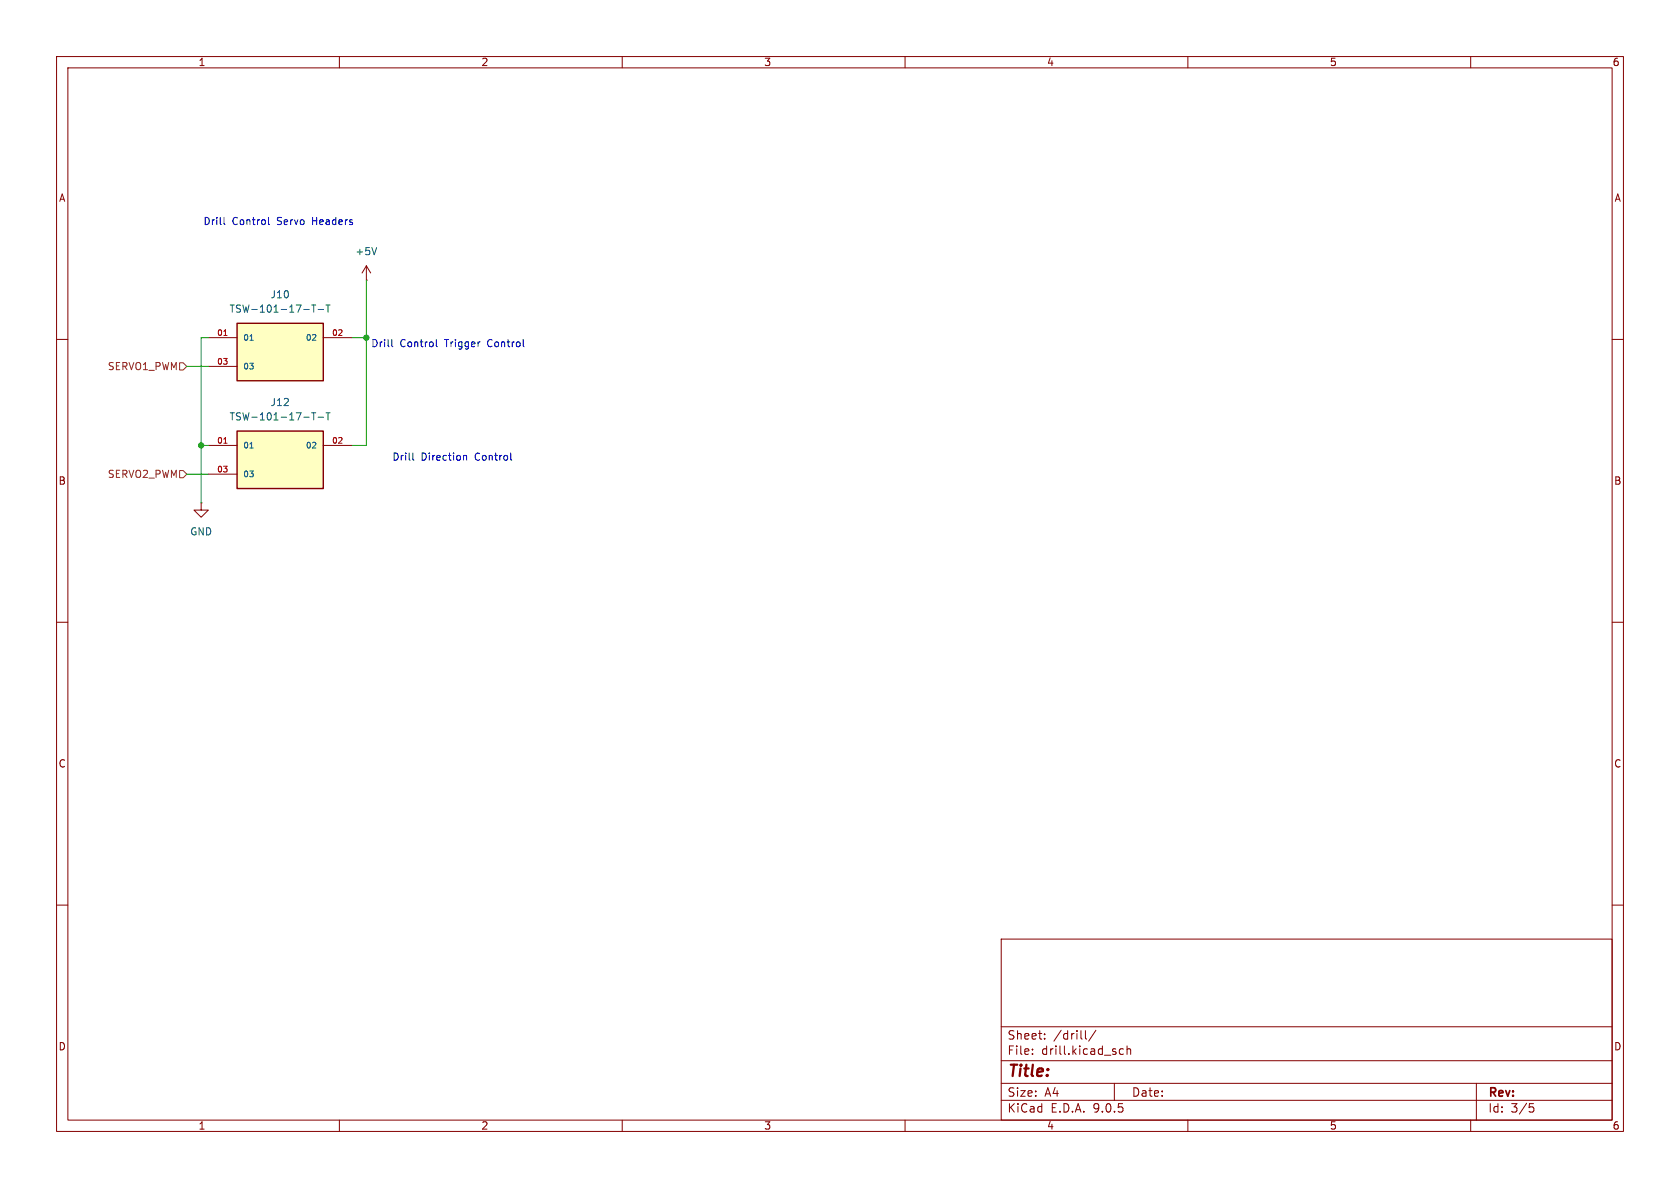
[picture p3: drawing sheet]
(kicad_sch
 (version 20250114)
 (generator "eeschema")
 (generator_version "9.0")
 (paper "A4")
 (lib_symbols
  (symbol "TSW-101-17-T-T:TSW-101-17-T-T"
   (pin_names
    (offset 1.016)) (exclude_from_sim no) (in_bom yes) (on_board yes)
   (property "Reference" "J" (at -8.12 5.08 0) (effects (font (size 1.27 1.27)) (justify left bottom)))
   (property "Value" "TSW-101-17-T-T" (at -7.62 -7.62 0) (effects (font (size 1.27 1.27)) (justify left bottom)))
   (property "Footprint" "Custom:SAMTEC_TSW-101-17-T-T" (at 0 0 0) (effects (font (size 1.27 1.27)) (justify bottom) (hide yes)))
   (property "Datasheet" "" (at 0 0 0) (effects (font (size 1.27 1.27)) (hide yes)))
   (property "Description" "" (at 0 0 0) (effects (font (size 1.27 1.27)) (hide yes)))
   (property "PARTREV" "R" (at 0 0 0) (effects (font (size 1.27 1.27)) (justify bottom) (hide yes)))
   (property "STANDARD" "Manufacturer Recommendations" (at 0 0 0) (effects (font (size 1.27 1.27)) (justify bottom) (hide yes)))
   (property "MANUFACTURER" "Samtec" (at 0 0 0) (effects (font (size 1.27 1.27)) (justify bottom) (hide yes)))
   (symbol "TSW-101-17-T-T_0_0"
    (rectangle (start -7.62 -5.08) (end 7.62 5.08) (stroke (width 0.254) (type default)) (fill (type background)))
    (pin passive line (at -12.7 2.54 0) (length 5.08) (name "01" (effects (font (size 1.016 1.016)))) (number "01" (effects (font (size 1.016 1.016)))))
    (pin passive line (at -12.7 -2.54 0) (length 5.08) (name "03" (effects (font (size 1.016 1.016)))) (number "03" (effects (font (size 1.016 1.016)))))
    (pin passive line (at 12.7 2.54 180) (length 5.08) (name "02" (effects (font (size 1.016 1.016)))) (number "02" (effects (font (size 1.016 1.016))))))
   (embedded_fonts no))
  (symbol "power:+5V"
   (power)
   (pin_numbers (hide yes))
   (pin_names
    (offset 0) (hide yes)) (exclude_from_sim no) (in_bom yes) (on_board yes)
   (property "Reference" "#PWR" (at 0 -3.81 0) (effects (font (size 1.27 1.27)) (hide yes)))
   (property "Value" "+5V" (at 0 3.556 0) (effects (font (size 1.27 1.27))))
   (property "Footprint" "" (at 0 0 0) (effects (font (size 1.27 1.27)) (hide yes)))
   (property "Datasheet" "" (at 0 0 0) (effects (font (size 1.27 1.27)) (hide yes)))
   (property "Description" "Power symbol creates a global label with name \"+5V\"" (at 0 0 0) (effects (font (size 1.27 1.27)) (hide yes)))
   (symbol "+5V_0_1"
    (polyline (pts (xy -0.762 1.27) (xy 0 2.54)) (stroke (width 0) (type default)) (fill (type none)))
    (polyline (pts (xy 0 2.54) (xy 0.762 1.27)) (stroke (width 0) (type default)) (fill (type none)))
    (polyline (pts (xy 0 0) (xy 0 2.54)) (stroke (width 0) (type default)) (fill (type none))))
   (symbol "+5V_1_1"
    (pin power_in line (at 0 0 90) (length 0) (name "~" (effects (font (size 1.27 1.27)))) (number "1" (effects (font (size 1.27 1.27))))))
   (embedded_fonts no))
  (symbol "power:GND"
   (power)
   (pin_numbers (hide yes))
   (pin_names
    (offset 0) (hide yes)) (exclude_from_sim no) (in_bom yes) (on_board yes)
   (property "Reference" "#PWR" (at 0 -6.35 0) (effects (font (size 1.27 1.27)) (hide yes)))
   (property "Value" "GND" (at 0 -3.81 0) (effects (font (size 1.27 1.27))))
   (property "Footprint" "" (at 0 0 0) (effects (font (size 1.27 1.27)) (hide yes)))
   (property "Datasheet" "" (at 0 0 0) (effects (font (size 1.27 1.27)) (hide yes)))
   (property "Description" "Power symbol creates a global label with name \"GND\" , ground" (at 0 0 0) (effects (font (size 1.27 1.27)) (hide yes)))
   (symbol "GND_0_1"
    (polyline (pts (xy 0 0) (xy 0 -1.27) (xy 1.27 -1.27) (xy 0 -2.54) (xy -1.27 -1.27) (xy 0 -1.27)) (stroke (width 0) (type default)) (fill (type none))))
   (symbol "GND_1_1"
    (pin power_in line (at 0 0 270) (length 0) (name "~" (effects (font (size 1.27 1.27)))) (number "1" (effects (font (size 1.27 1.27))))))
   (embedded_fonts no)))
 (text "Drill Control Servo Headers"
  (exclude_from_sim no)
  (at 49.276 39.37 0)
  (effects (font (size 1.27 1.27))))
 (text "Drill Control Trigger Control"
  (exclude_from_sim no)
  (at 79.248 60.96 0)
  (effects (font (size 1.27 1.27))))
 (text "Drill Direction Control"
  (exclude_from_sim no)
  (at 80.01 81.026 0)
  (effects (font (size 1.27 1.27))))
 (junction
  (at 35.56 78.74)
  (diameter 0)
  (color 0 0 0 0))
 (junction
  (at 64.77 59.69)
  (diameter 0)
  (color 0 0 0 0))
 (wire
  (pts (xy 35.56 59.69) (xy 36.83 59.69))
  (stroke (width 0) (type default)))
 (wire
  (pts (xy 33.02 64.77) (xy 36.83 64.77))
  (stroke (width 0) (type default)))
 (wire
  (pts (xy 64.77 49.53) (xy 64.77 59.69))
  (stroke (width 0) (type default)))
 (wire
  (pts (xy 35.56 59.69) (xy 35.56 78.74))
  (stroke (width 0) (type default)))
 (wire
  (pts (xy 35.56 78.74) (xy 36.83 78.74))
  (stroke (width 0) (type default)))
 (wire
  (pts (xy 62.23 59.69) (xy 64.77 59.69))
  (stroke (width 0) (type default)))
 (wire
  (pts (xy 62.23 78.74) (xy 64.77 78.74))
  (stroke (width 0) (type default)))
 (wire
  (pts (xy 64.77 59.69) (xy 64.77 78.74))
  (stroke (width 0) (type default)))
 (wire
  (pts (xy 35.56 88.9) (xy 35.56 78.74))
  (stroke (width 0) (type default)))
 (wire
  (pts (xy 33.02 83.82) (xy 36.83 83.82))
  (stroke (width 0) (type default)))
 (hierarchical_label "SERVO1_PWM"
  (shape input)
  (at 33.02 64.77 180)
  (effects (font (size 1.27 1.27)) (justify right)))
 (hierarchical_label "SERVO2_PWM"
  (shape input)
  (at 33.02 83.82 180)
  (effects (font (size 1.27 1.27)) (justify right)))
 (symbol
  (lib_id "power:GND")
  (at 35.56 88.9 0)
  (unit 1)
  (exclude_from_sim no)
  (in_bom yes)
  (on_board yes)
  (dnp no)
  (fields_autoplaced yes)
  (property "Reference" "#PWR032" (at 35.56 95.25 0) (effects (font (size 1.27 1.27)) (hide yes)))
  (property "Value" "GND" (at 35.56 93.98 0) (effects (font (size 1.27 1.27))))
  (property "Footprint" "" (at 35.56 88.9 0) (effects (font (size 1.27 1.27)) (hide yes)))
  (property "Datasheet" "" (at 35.56 88.9 0) (effects (font (size 1.27 1.27)) (hide yes)))
  (property "Description" "Power symbol creates a global label with name \"GND\" , ground" (at 35.56 88.9 0) (effects (font (size 1.27 1.27)) (hide yes)))
  (pin "1"))
 (symbol
  (lib_id "TSW-101-17-T-T:TSW-101-17-T-T")
  (at 49.53 81.28 0)
  (unit 1)
  (exclude_from_sim no)
  (in_bom yes)
  (on_board yes)
  (dnp no)
  (fields_autoplaced yes)
  (property "Reference" "J12" (at 49.53 71.12 0) (effects (font (size 1.27 1.27))))
  (property "Value" "TSW-101-17-T-T" (at 49.53 73.66 0) (effects (font (size 1.27 1.27))))
  (property "Footprint" "Custom:SAMTEC_TSW-101-17-T-T" (at 49.53 81.28 0) (effects (font (size 1.27 1.27)) (justify bottom) (hide yes)))
  (property "Datasheet" "" (at 49.53 81.28 0) (effects (font (size 1.27 1.27)) (hide yes)))
  (property "Description" "" (at 49.53 81.28 0) (effects (font (size 1.27 1.27)) (hide yes)))
  (property "PARTREV" "R" (at 49.53 81.28 0) (effects (font (size 1.27 1.27)) (justify bottom) (hide yes)))
  (property "STANDARD" "Manufacturer Recommendations" (at 49.53 81.28 0) (effects (font (size 1.27 1.27)) (justify bottom) (hide yes)))
  (property "MANUFACTURER" "Samtec" (at 49.53 81.28 0) (effects (font (size 1.27 1.27)) (justify bottom) (hide yes)))
  (pin "01")
  (pin "03")
  (pin "02"))
 (symbol
  (lib_id "power:+5V")
  (at 64.77 49.53 0)
  (mirror y)
  (unit 1)
  (exclude_from_sim no)
  (in_bom yes)
  (on_board yes)
  (dnp no)
  (property "Reference" "#PWR042" (at 64.77 53.34 0) (effects (font (size 1.27 1.27)) (hide yes)))
  (property "Value" "+5V" (at 64.77 44.45 0) (effects (font (size 1.27 1.27))))
  (property "Footprint" "" (at 64.77 49.53 0) (effects (font (size 1.27 1.27)) (hide yes)))
  (property "Datasheet" "" (at 64.77 49.53 0) (effects (font (size 1.27 1.27)) (hide yes)))
  (property "Description" "Power symbol creates a global label with name \"+5V\"" (at 64.77 49.53 0) (effects (font (size 1.27 1.27)) (hide yes)))
  (pin "1"))
 (symbol
  (lib_id "TSW-101-17-T-T:TSW-101-17-T-T")
  (at 49.53 62.23 0)
  (unit 1)
  (exclude_from_sim no)
  (in_bom yes)
  (on_board yes)
  (dnp no)
  (fields_autoplaced yes)
  (property "Reference" "J10" (at 49.53 52.07 0) (effects (font (size 1.27 1.27))))
  (property "Value" "TSW-101-17-T-T" (at 49.53 54.61 0) (effects (font (size 1.27 1.27))))
  (property "Footprint" "Custom:SAMTEC_TSW-101-17-T-T" (at 49.53 62.23 0) (effects (font (size 1.27 1.27)) (justify bottom) (hide yes)))
  (property "Datasheet" "" (at 49.53 62.23 0) (effects (font (size 1.27 1.27)) (hide yes)))
  (property "Description" "" (at 49.53 62.23 0) (effects (font (size 1.27 1.27)) (hide yes)))
  (property "PARTREV" "R" (at 49.53 62.23 0) (effects (font (size 1.27 1.27)) (justify bottom) (hide yes)))
  (property "STANDARD" "Manufacturer Recommendations" (at 49.53 62.23 0) (effects (font (size 1.27 1.27)) (justify bottom) (hide yes)))
  (property "MANUFACTURER" "Samtec" (at 49.53 62.23 0) (effects (font (size 1.27 1.27)) (justify bottom) (hide yes)))
  (pin "02")
  (pin "03")
  (pin "01")))
